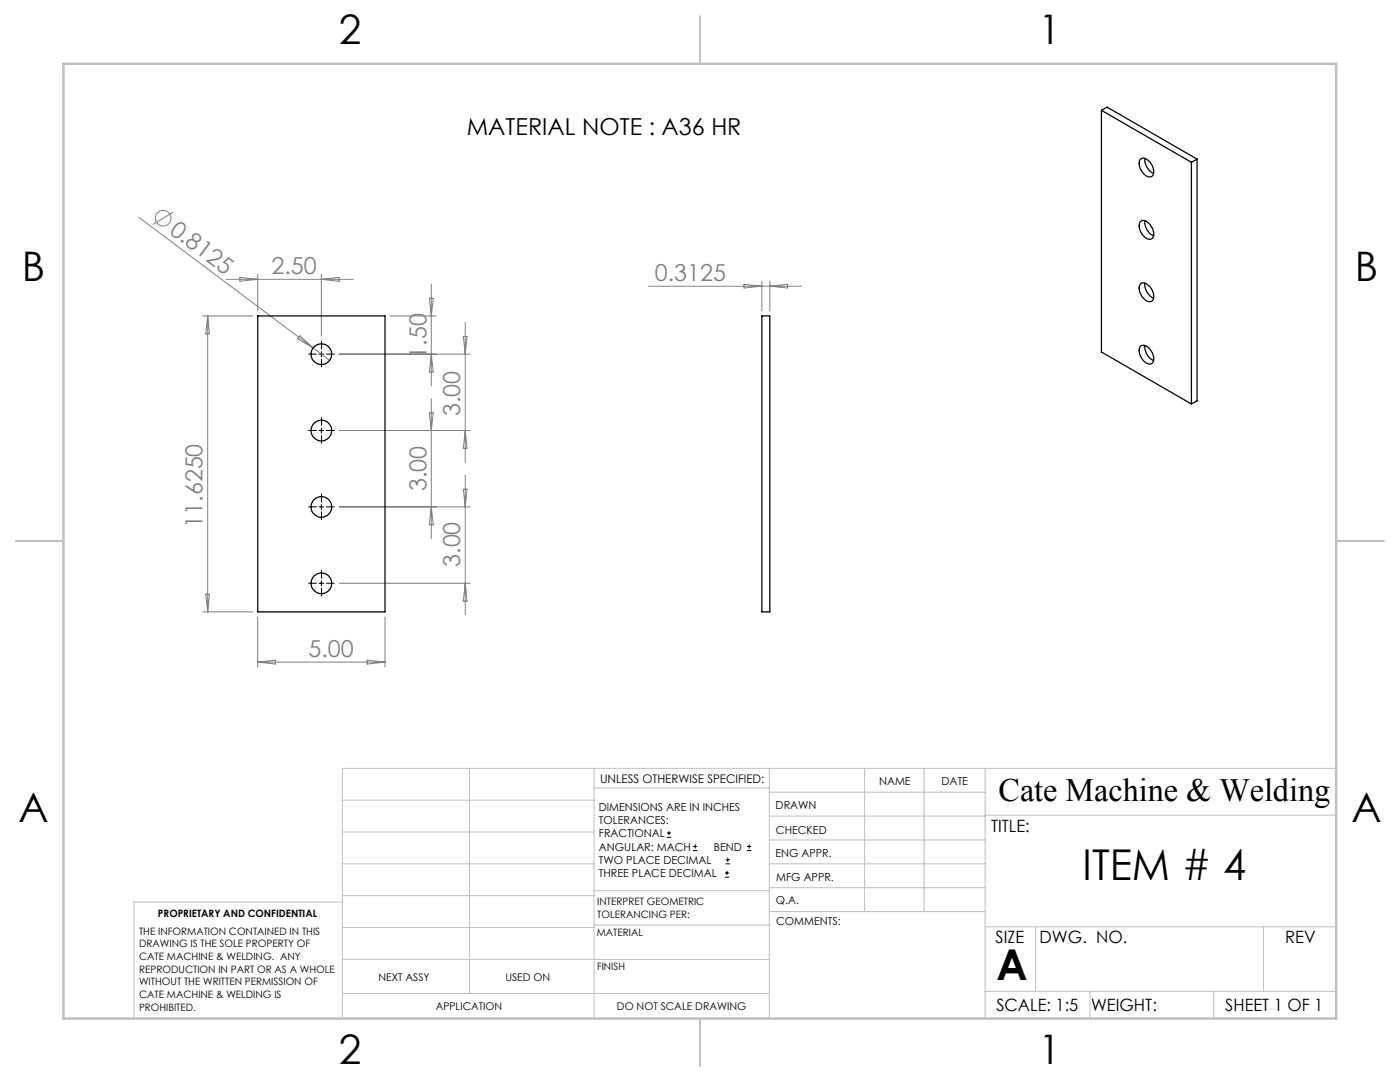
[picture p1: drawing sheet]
<svg xmlns="http://www.w3.org/2000/svg" width="279mm" height="216mm" viewBox="0 0 279 216" stroke-linecap="round" stroke-linejoin="round" font-family="sans-serif">
<g fill="none" stroke="#808080" stroke-width=".2">
<path d="M27.7 43.4l34.8 26M34.6 42.3l-4.1 2.5M45.1 55.7h25.4M47.9 55.4l3.5 .3-3.5 .4zM51.4 54.8v7.3M64.1 54.8v12.3M64.1 55.7l3.6-.3v.7zM85.7 59.5h.8l-.4 3.5zM86.1 56.7v20.3M129.4 57.1h30.6M148.5 56.7l3.5 .4-3.5 .4zM152 56.1v6"/>
<path d="M153.6 56.1v6M153.6 57.1l3.6-.4v.8zM40.4 63h10M41.5 63v59.1M41.5 63l.3 3.6h-.7zM59.9 67l2.6 2.4-3.1-1.8zM62.5 69.4l3.3 2.5M67.7 70.7h26.1M77.8 63h9.3M86.1 79.6v27.9M86.1 70.7l.4 3.5h-.8zM92.5 67.1h.7l-.3 3.6z"/>
<path d="M92.9 64.3v28M67.7 85.9h26.1M85.7 82.4h.8l-.4 3.5zM92.5 97.6h.7l-.3 3.5zM92.9 94.8v27.9M92.9 85.9l.3 3.6h-.7zM41.1 118.6h.7l-.3 3.5zM67.7 101.1h26.1M67.7 116.4h26.1M86.1 101.1l.4 3.6h-.8zM92.9 116.4l.3 3.5h-.7zM40.4 122.1h10"/>
<path d="M51.4 123.1v10M51.4 132.1h25.4M51.4 132.1l3.6-.4v.8zM73.3 131.7l3.5 .4-3.5 .4zM76.8 123.1v10"/>
<circle cx="32.6" cy="43.6" r="1.56"/>
</g>
<g fill="none" stroke="#000" stroke-width=".2">
<path d="M63.6 70.7h1M64.1 70.2v1M63.6 85.9h1M64.1 85.4v1M63.6 116.4h1M63.6 101.1h1M64.1 100.6v1.1M64.1 115.9v1M133.1 167.1h.8M133.1 166.2h.8M133.5 165.8v.9M138.3 169.7h.8"/>
<path d="M138.3 168.9h.8M138.7 168.5v.8M144.7 175h.8M144.7 174.2h.8M144.8 172.4h.9M144.8 171.6h.9M145.1 173.8v.8M145.2 171.1v.9M149.1 169.7h.8M149.1 168.9h.8M149.5 168.5v.8"/>
</g>
<g fill="none" stroke="#000" stroke-width=".2" stroke-dasharray="15.2 1.3 1.3 1.3">
<path d="M63.2 70.7h-1.6M64.2 69.7v-1.6M64.2 71.7v1.5M65.2 70.7h1.5M63.2 85.9h-1.6M64.2 84.9v-1.6M64.2 86.9v1.6M65.2 85.9h1.5M63.2 116.4h-1.6M63.2 101.1h-1.6M64.2 115.4v-1.6M64.2 117.4v1.5"/>
<path d="M64.2 100.1v-1.5M64.2 102.1v1.6M65.2 116.4h1.5M65.2 101.1h1.5"/>
</g>
<g fill="none" stroke="#c0c0c0" stroke-width=".2">
<path d="M68.3 159.7h50.3M93.7 153.3v44.9M118.6 153.3v49.9M118.6 157.2h34.9M153.5 153.3v49.9M153.5 158.1h43.1M172.5 153.3v28.6M184.4 153.3v28.6M196.6 153.3v49.9M266.7 153.3h-198.4v49.9M68.3 178.7h50.3M68.3 172.4h50.3"/>
<path d="M68.3 166h50.3M68.3 180h-41.6v23.2M118.6 177.7h35M153.5 167.6h43.1M153.5 162.8h43.1M153.5 172.4h43.1M153.5 177.1h43.1M196.6 162.7h70.1M68.3 198.2h85.2M68.3 191.4l85.2 .1M68.3 185.1h50.3M118.6 184.6h35"/>
<path d="M153.6 181.9h43M196.6 197.8h70.1M196.6 184.9h70.1M206.7 184.9v12.9M217.5 197.8v5.4M242.2 197.8v5.4M252.2 184.9v12.9"/>
</g>
<path d="M139.7 3.2v9.5M3.1 107.9h9.6M266.7 107.9h9.5M139.7 203.2v9.6" fill="none" stroke="#c0c0c0" stroke-width=".25"/>
<path d="M12.7 12.7h254v190.5h-254z" fill="none" stroke="#c0c0c0" stroke-width=".5"/>
<g fill="none" stroke="#000" stroke-width=".25">
<path d="M219.8 22l18 10.4M219.8 22v48.2l18 10.4M219.8 22l1.1-.6 18 10.3M227.6 31.8a1.6 1.6 0 0 1 2.2 1 1.83 1.83 0 0 1 0 2.4 2.04 2.04 0 0 1-2.2-1.5 1.87 1.87 0 0 1 0-1.9zM228.5 31.6a3.1 3.1 0 0 0 1.7 3M237.8 32.4v48.2M238.9 31.7l-1.1 .7M238.9 31.7v48.3l-1.1 .6M227.6 56.7a1.31 1.31 0 0 1 1.9 .5 2.36 2.36 0 0 1 .5 2.8 1.4 1.4 0 0 1-2-.7 2.46 2.46 0 0 1-.4-2.6zM227.6 44.2a1.31 1.31 0 0 1 1.9 .6 2.41 2.41 0 0 1 .5 2.8 1.46 1.46 0 0 1-2-.7 2.46 2.46 0 0 1-.4-2.7zM228.5 44.1a3.1 3.1 0 0 0 1.7 3M228.5 56.5a3.1 3.1 0 0 0 1.7 3"/>
<path d="M51.4 63h25.4v59.1h-25.4zM152 63h1.6v59.1h-1.6zM227.6 69.1a1.55 1.55 0 0 1 2.2 1 1.83 1.83 0 0 1 0 2.5 2.04 2.04 0 0 1-2.2-1.6 1.79 1.79 0 0 1 0-1.9zM228.5 68.9a3.1 3.1 0 0 0 1.7 3"/>
<circle cx="64.2" cy="70.7" r="2.06"/>
<circle cx="64.2" cy="85.9" r="2.06"/>
<circle cx="64.2" cy="116.4" r="2.06"/>
<circle cx="64.2" cy="101.1" r="2.06"/>
</g>
<g font-size="8.5">
<text x="216.1" y="175.5">ITEM # 4</text>
<text x="198.9" y="195.5">A</text>
</g>
<g font-size="8.1">
<text x="67.6" y="8.9">2</text>
<text x="207.3" y="8.9">1</text>
<text x="4.4" y="56.1">B</text>
<text x="270.4" y="56.1">B</text>
<text x="3.7" y="164.1">A</text>
<text x="269.7" y="164.1">A</text>
<text x="67.6" y="212.4">2</text>
<text x="207.3" y="212.4">1</text>
</g>
<text font-size="6.5" x="199.3" y="159.9">Cate Machine &amp; Welding</text>
<text font-size="4.7" x="93.2" y="26.8">MATERIAL NOTE : A36 HR</text>
<g font-size="4.7" fill="#808080">
<text x="33.6" y="46.4" transform="rotate(37 33.6 46.4)">0.8125</text>
<text x="54.2" y="54.7">2.50</text>
<text x="130.7" y="56.1">0.3125</text>
<text x="85.1" y="71.5" transform="rotate(-90 85.1 71.5)">1.50</text>
<text x="91.8" y="83" transform="rotate(-90 91.8 83)">3.00</text>
<text x="85.1" y="98.1" transform="rotate(-90 85.1 98.1)">3.00</text>
<text x="40.4" y="105.3" transform="rotate(-90 40.4 105.3)">11.6250</text>
<text x="91.8" y="113.1" transform="rotate(-90 91.8 113.1)">3.00</text>
<text x="61.6" y="131.1">5.00</text>
</g>
<g font-size="3.4">
<text x="197.8" y="166">TITLE:</text>
<text x="198.7" y="188.1">SIZE</text>
<text x="207.5" y="188.1">DWG. NO.</text>
<text x="256.5" y="188.2">REV</text>
<text x="198.8" y="201.7">SCALE: 1:5</text>
<text x="217.7" y="201.8">WEIGHT:</text>
<text x="244.5" y="201.7">SHEET 1 OF 1</text>
</g>
<text font-size="2.4" x="119.8" y="156.2">UNLESS OTHERWISE SPECIFIED:</text>
<g font-size="2.2">
<text x="119.5" y="161.8">DIMENSIONS ARE IN INCHES</text>
<text x="154.8" y="161.4">DRAWN</text>
<text x="175.4" y="156.6">NAME</text>
<text x="187.9" y="156.7">DATE</text>
<text x="119.5" y="164.4">TOLERANCES:</text>
<text x="119.5" y="167.1">FRACTIONAL</text>
<text x="154.9" y="166.3">CHECKED</text>
<text x="119.5" y="169.7">ANGULAR: MACH</text>
<text x="119.5" y="172.4">TWO PLACE DECIMAL</text>
<text x="142.5" y="169.7">BEND</text>
<text x="154.8" y="171">ENG APPR.</text>
<text x="119.5" y="175">THREE PLACE DECIMAL</text>
<text x="154.9" y="175.7">MFG APPR.</text>
<text x="154.9" y="180.4">Q.A.</text>
<text x="154.9" y="184.6">COMMENTS:</text>
</g>
<g font-size="2.1">
<text x="75.5" y="195.7">NEXT ASSY</text>
<text x="100.9" y="195.7">USED ON</text>
<text x="86.9" y="201.5">APPLICATION</text>
<text x="123.1" y="201.6">DO NOT SCALE DRAWING</text>
</g>
<g font-size="2">
<text x="31.5" y="182.9">PROPRIETARY AND CONFIDENTIAL</text>
<text x="119.2" y="180.6">INTERPRET GEOMETRIC</text>
<text x="119.2" y="183.1">TOLERANCING PER:</text>
<text x="27.8" y="186.5">THE INFORMATION CONTAINED IN THIS</text>
<text x="27.8" y="189">DRAWING IS THE SOLE PROPERTY OF</text>
<text x="27.8" y="191.6">CATE MACHINE &amp; WELDING. ANY</text>
<text x="119.1" y="186.7">MATERIAL</text>
<text x="27.8" y="194.1">REPRODUCTION IN PART OR AS A WHOLE</text>
<text x="27.8" y="196.6">WITHOUT THE WRITTEN PERMISSION OF</text>
<text x="119.1" y="193.5">FINISH</text>
<text x="27.8" y="199.1">CATE MACHINE &amp; WELDING IS</text>
<text x="27.8" y="201.7">PROHIBITED.</text>
</g>
</svg>
